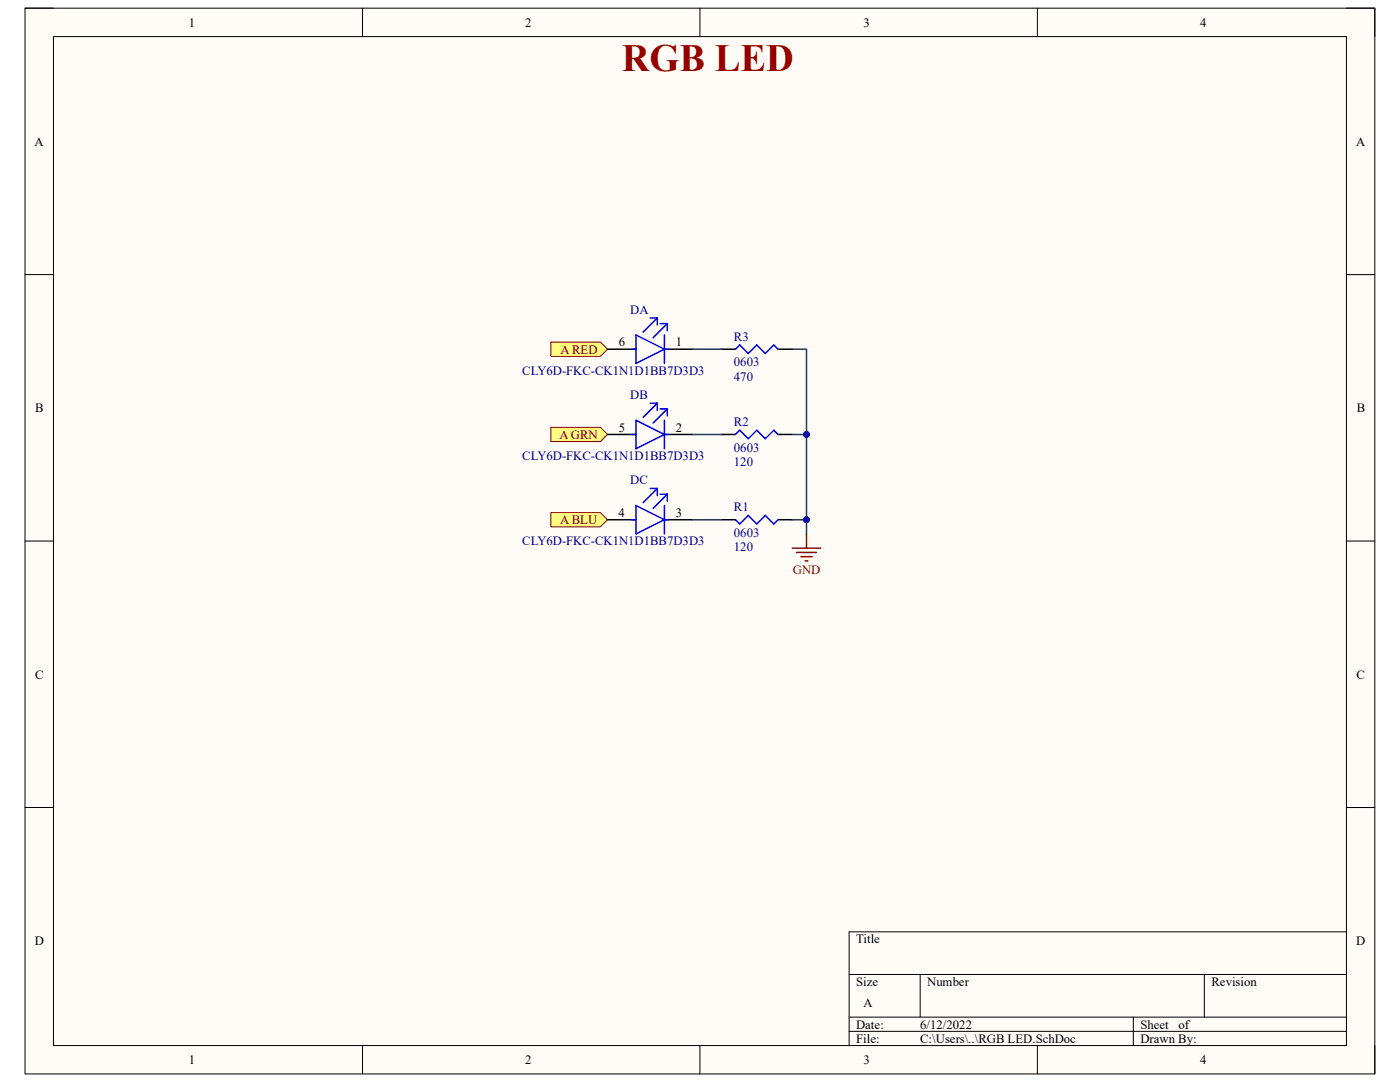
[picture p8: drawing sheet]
<svg xmlns="http://www.w3.org/2000/svg" width="279mm" height="216mm" viewBox="0 0 279 216" stroke-linecap="round" stroke-linejoin="round" font-family="sans-serif">
<path d="M5 1.6h269.4v212.7h-269.4z" fill-rule="evenodd" fill="#fffcf8"/>
<path d="M5 1.6h269.4v212.7h-269.4z" fill="none" stroke="#000" stroke-width=".2"/>
<path d="M10.7 7.3h258v201.3h-258z" fill-rule="evenodd" fill="#fffcf8"/>
<g fill="none" stroke="#000" stroke-width=".2">
<path d="M5 1.6h5.7M10.7 7.3h258v201.3h-258zM72.3 1.6v5.7M139.7 1.6v5.7M207 1.6v5.7M268.7 1.6h5.7v5.7M5 54.8h5.7M268.7 54.8h5.7M5 108h5.7M268.7 108h5.7M5 161.1h5.7M268.7 161.1h5.7"/>
<path d="M169.5 194.4h99.2M183.6 194.4v8.6M240.3 194.4v8.6M268.7 185.9h-99.2v22.7M72.3 208.6v5.7M139.7 208.6v5.7M169.5 203h99.2M169.5 205.8h99.2M207 208.6v5.7M226.2 203v5.6M274.4 208.6v5.7"/>
</g>
<path d="M158.1 109.4h5.7M159 110.2h3.9M159.8 111.1h2.3M160.7 111.9h.5M161 106.5v2.9" fill="none" stroke="#800000" stroke-width=".3"/>
<path d="M143.9 69.7h2.9M155.3 69.7h2.8M143.9 86.7h2.9M155.3 86.7h2.8M143.9 103.7h2.9M155.3 103.7h2.8" fill="none" stroke="#000" stroke-width=".3"/>
<path d="M146.8 69.7l.8-.9 1.7 1.7 1.7-1.7 1.7 1.7 1.7-1.7 .9 .9M146.8 86.7l.8-.9 1.7 1.7 1.7-1.7 1.7 1.7 1.7-1.7 .9 .9M146.8 103.7l.8 .9 1.7-1.7 1.7 1.7 1.7-1.7 1.7 1.7 .9-.9" fill="none" stroke="#00f" stroke-width=".3"/>
<path d="M109.9 68.3h9.9l1.5 1.4-1.5 1.4h-9.9z" fill-rule="evenodd" fill="#ffff80"/>
<path d="M109.9 68.3h9.9l1.5 1.4-1.5 1.4h-9.9z" fill="none" stroke="#800000" stroke-width=".2"/>
<path d="M109.9 85.3h9.9l1.5 1.4-1.5 1.4h-9.9z" fill-rule="evenodd" fill="#ffff80"/>
<path d="M109.9 85.3h9.9l1.5 1.4-1.5 1.4h-9.9z" fill="none" stroke="#800000" stroke-width=".2"/>
<path d="M109.9 102.3h9.9l1.5 1.4-1.5 1.4h-9.9z" fill-rule="evenodd" fill="#ffff80"/>
<path d="M109.9 102.3h9.9l1.5 1.4-1.5 1.4h-9.9z" fill="none" stroke="#800000" stroke-width=".2"/>
<path d="M121.3 69.7h5.6M132.6 69.7h5.7M121.3 86.7h5.6M132.6 86.7h5.7M121.3 103.7h5.6M132.6 103.7h5.7" fill="none" stroke="#000" stroke-width=".3"/>
<g fill="none" stroke="#00f" stroke-width=".3">
<path d="M126.1 69.7h.8M126.9 66.8l5.7 2.9-5.7 2.8zM129.8 63.4h1.4M131.2 63.4l-2.9 2.9M131.2 63.4v1.5M131.7 64.6h1.5M132.6 66.8v5.7M132.6 69.7h.8M133.2 64.6l-2.9 2.8M133.2 64.6v1.4M126.1 86.7h.8M126.9 83.9l5.7 2.8-5.7 2.8z"/>
<path d="M129.8 80.5h1.4M129.8 97.5h1.4M131.2 80.5v1.4M131.2 97.5v1.4M131.2 80.5l-2.9 2.8M131.2 97.5l-2.9 2.8M131.7 81.6h1.5M131.7 98.6h1.5M132.6 83.9v5.6M132.6 86.7h.8M133.2 81.6v1.4M133.2 98.6v1.4"/>
<path d="M133.2 81.6l-2.9 2.8M133.2 98.6l-2.9 2.8M126.1 103.7h.8M126.9 100.9l5.7 2.8-5.7 2.8zM132.6 100.9v5.6M132.6 103.7h.8"/>
</g>
<path d="M138.3 69.7h5.6M158.1 69.7h2.9v36.8M138.3 86.7h5.6M138.3 103.7h5.6" fill="none" stroke="#073763" stroke-width=".3"/>
<circle cx="161" cy="86.7" r=".57" fill="#000080"/>
<circle cx="161" cy="86.7" r=".57" fill="none" stroke="#000080" stroke-width=".2"/>
<circle cx="161" cy="103.7" r=".57" fill="#000080"/>
<circle cx="161" cy="103.7" r=".57" fill="none" stroke="#000080" stroke-width=".2"/>
<path d="M158.1 103.7h2.9" fill="none" stroke="#073763" stroke-width=".3"/>
<circle cx="161" cy="103.7" r=".57" fill="#000080"/>
<circle cx="161" cy="103.7" r=".57" fill="none" stroke="#000080" stroke-width=".2"/>
<path d="M158.1 86.7h2.9" fill="none" stroke="#073763" stroke-width=".3"/>
<circle cx="161" cy="86.7" r=".57" fill="#000080"/>
<circle cx="161" cy="86.7" r=".57" fill="none" stroke="#000080" stroke-width=".2"/>
<text font-size="7.7" fill="#980000" x="124.1" y="14.1">RGB LED</text>
<g font-size="2.5">
<text x="37.7" y="5.3">1</text>
<text x="104.8" y="5.3">2</text>
<text x="172.3" y="5.3">3</text>
<text x="239.5" y="5.3">4</text>
<text x="6.9" y="29.1">A</text>
<text x="270.6" y="29.1">A</text>
<text x="123.5" y="69.1">6</text>
<text x="134.9" y="69.1">1</text>
<text x="7" y="82.3">B</text>
<text x="270.8" y="82.3">B</text>
<text x="123.5" y="86.1">5</text>
<text x="134.9" y="86.1">2</text>
<text x="123.4" y="103.2">4</text>
<text x="134.9" y="103.2">3</text>
<text x="7" y="135.4">C</text>
<text x="270.7" y="135.4">C</text>
<text x="6.9" y="188.6">D</text>
<text x="170.9" y="188.2">Title</text>
<text x="270.7" y="188.6">D</text>
<text x="170.9" y="196.7">Size</text>
<text x="185" y="196.7">Number</text>
<text x="241.8" y="196.7">Revision</text>
<text x="172.3" y="201">A</text>
<text x="170.9" y="205.2">Date:</text>
<text x="170.9" y="208.1">File:</text>
<text x="183.6" y="205.2">6/12/2022</text>
<text x="183.7" y="208.1">C:\Users\..\RGB LED.SchDoc</text>
<text x="227.6" y="205.2">Sheet</text>
<text x="227.6" y="208.1">Drawn By:</text>
<text x="235.2" y="205.2">of</text>
<text x="37.7" y="212.3">1</text>
<text x="104.8" y="212.3">2</text>
<text x="172.3" y="212.3">3</text>
<text x="239.5" y="212.3">4</text>
</g>
<g font-size="2.5" fill="#000080">
<text x="125.8" y="62.6">DA</text>
<text x="146.5" y="68">R3</text>
<text x="104.2" y="74.8">CLY6D-FKC-CK1N1D1BB7D3D3</text>
<text x="146.5" y="75.9">470</text>
<text x="146.5" y="73.1">0603</text>
<text x="125.8" y="79.6">DB</text>
<text x="146.5" y="85">R2</text>
<text x="104.2" y="91.8">CLY6D-FKC-CK1N1D1BB7D3D3</text>
<text x="146.5" y="93">120</text>
<text x="146.5" y="90.1">0603</text>
<text x="125.8" y="96.6">DC</text>
<text x="146.5" y="102">R1</text>
<text x="146.5" y="107.1">0603</text>
<text x="104.2" y="108.8">CLY6D-FKC-CK1N1D1BB7D3D3</text>
<text x="146.5" y="110">120</text>
</g>
<g font-size="2.5" fill="#800000">
<text x="111.8" y="70.6">A RED</text>
<text x="111.6" y="87.5">A GRN</text>
<text x="111.8" y="104.6">A BLU</text>
<text x="158.2" y="114.5">GND</text>
</g>
</svg>
